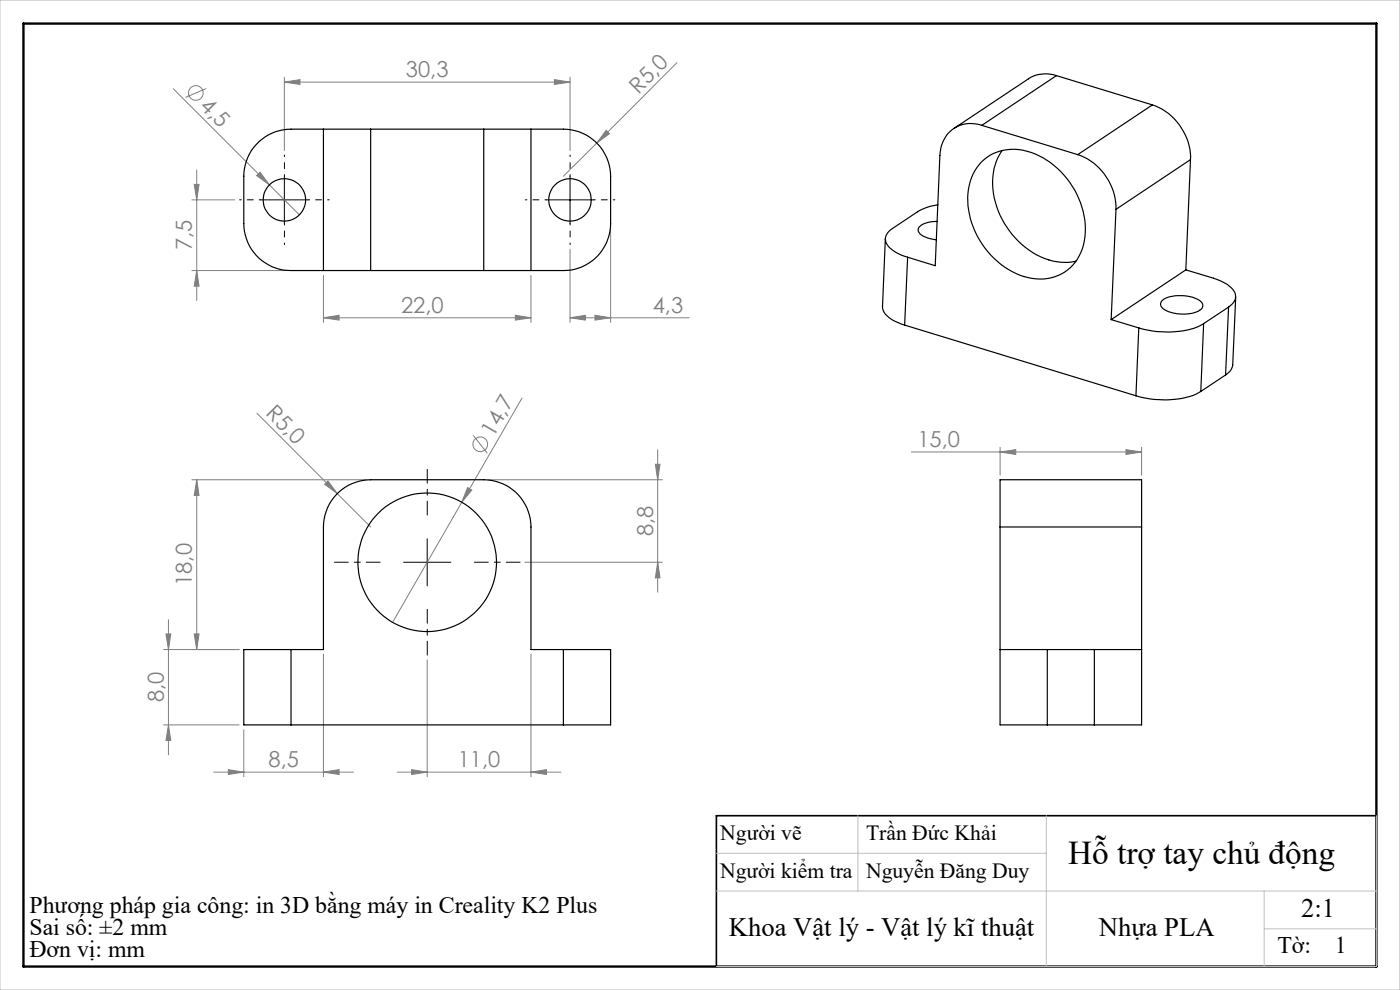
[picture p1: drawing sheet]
<svg xmlns="http://www.w3.org/2000/svg" width="297mm" height="210mm" viewBox="0 0 297 210" stroke-linecap="round" stroke-linejoin="round" font-family="sans-serif">
<g fill="none" stroke="#808080" stroke-width=".21">
<path d="M36.8 18.8l20.3 20.4M43.7 18.8l-4.4 1.9M60.3 17.4l3.3-.5v1zM60.3 16.4v15.5M60.3 17.4h60.6M117.6 16.9l3.3 .5-3.3 .5zM120.9 16.4v15.5M143.6 13.3l-17 17M41.2 39.1h1l-.5 3.3zM41.7 36v27.7M54.4 37.2l.8-.7 1.9 2.7zM57.1 39.2l6.4 6.4"/>
<path d="M126.6 30.3l-7.1 7.1M128.6 27.6l.7 .8-2.7 1.9zM40.7 57.4h20M40.7 42.4h9.1M41.7 57.4l.5 3.3h-1zM68.6 58.4v10M112.6 58.4v10M120.9 52.9v15.5M129.5 48.4v20M68.6 67.4l3.3-.5v1zM68.6 67.4h44M109.3 66.9l3.3 .5-3.3 .5z"/>
<path d="M120.9 67.4l3.3-.5v1zM120.9 67.4h25.3M126.2 66.9l3.3 .5-3.3 .5zM54.5 87.7l24.1 24.1M100.4 92.3l3 3.8M110.7 84.4l-12.7 22.1M139 98.5h1l-.5 3.3zM139.5 95.4v30.2M193.3 95.9h48.9M212.2 95.9l3.3-.5v1zM212.2 94.9v5.9M238.9 95.4l3.3 .5-3.3 .5z"/>
<path d="M242.2 94.9v5.9M40.7 101.8h36.9M41.7 101.8l.5 3.3h-1zM41.7 101.8v36M68.9 102.7l.7-.7 1.9 2.7zM98 106.5l-14.7 25.5M99.2 103.4l.9 .6-2.1 2.5zM103.6 101.8h36.9M111.3 119.3h29.2M139.5 119.3l.5 3.3h-1zM34.7 137.8h16M35.2 134.5h1l-.5 3.3z"/>
<path d="M35.7 131.4v28.7M41.2 134.5h1l-.5 3.3zM68.6 138.8v26M90.6 140v24.8M112.6 138.8v26M34.7 153.8h16M35.7 153.8l.5 3.3h-1zM51.7 154.8v10M45.4 163.8h29.6M48.4 163.3l3.3 .5-3.3 .5zM68.6 163.8l3.3-.5v1zM84.3 163.8h34.7"/>
<path d="M87.3 163.3l3.3 .5-3.3 .5zM112.6 163.8l3.3-.5v1z"/>
<circle cx="41.5" cy="19.7" r="1.56"/>
<circle cx="101.9" cy="94.2" r="1.55"/>
</g>
<path d="M80.6 119.3h-9.7M90.6 109.3v-9.7M100.6 119.3h9.7M90.6 129.3v9.7" fill="none" stroke="#000" stroke-width=".21" stroke-dasharray="15.2 1.3 1.3 1.3" stroke-dashoffset="12.3"/>
<path d="M60.3 37.4v-4.5M120.9 37.4v-4.5M55.3 42.4h-4.5M60.3 47.4v4.5M65.3 42.4h4.5M115.9 42.4h-4.5M120.9 47.4v4.5M125.9 42.4h4.5" fill="none" stroke="#000" stroke-width=".21" stroke-dasharray="15.2 1.3 1.3 1.3" stroke-dashoffset="14.9"/>
<path d="M60.3 37.4v10M120.9 37.4v10M55.3 42.4h10M115.9 42.4h10M85.6 119.3h10M90.6 114.3v10" fill="none" stroke="#000" stroke-width=".21"/>
<path d="M292 173h-140v32" fill="none" stroke="#000" stroke-width=".35"/>
<path d="M5 5h287v200h-287z" fill="none" stroke="#000" stroke-width=".5"/>
<path d="M0 0h297v210h-297zM182 173v16M222 173v32M292 173v32h-140M152 189h140M152 181h70M268.2 189v16M268.2 197h23.8" fill="none" stroke="#c0c0c0" stroke-width=".21"/>
<g fill="#808080">
<path d="M68.9 102.7l.7-.7 1.9 2.7z"/>
<path d="M54.4 37.2l.8-.7 1.9 2.7z"/>
<path d="M128.6 27.6l.7 .8-2.7 1.9z"/>
<path d="M99.2 103.4l.9 .6-2.1 2.5z"/>
<path d="M238.9 95.4l3.3 .5-3.3 .5zM212.2 95.9l3.3-.5v1z"/>
<path d="M112.6 163.8l3.3-.5v1zM87.3 163.3l3.3 .5-3.3 .5zM68.6 163.8l3.3-.5v1zM48.4 163.3l3.3 .5-3.3 .5zM109.3 66.9l3.3 .5-3.3 .5zM68.6 67.4l3.3-.5v1zM117.6 16.9l3.3 .5-3.3 .5zM60.3 17.4l3.3-.5v1z"/>
<path d="M120.9 67.4l3.3-.5v1zM126.2 66.9l3.3 .5-3.3 .5z"/>
<path d="M41.2 134.5h1l-.5 3.3zM41.7 101.8l.5 3.3h-1zM139.5 119.3l.5 3.3h-1zM139 98.5h1l-.5 3.3zM41.7 57.4l.5 3.3h-1zM41.2 39.1h1l-.5 3.3z"/>
<path d="M35.2 134.5h1l-.5 3.3zM35.7 153.8l.5 3.3h-1z"/>
</g>
<g fill="none" stroke="#000" stroke-width=".25">
<path d="M224.1 16a6.9 6.9 0 0 0-5.9 .7l-15.8 10.6M224.1 16l-15.8 10.6M224.1 16l20.4 6.3M68.6 27.4h10M68.6 27.4h-6.9a10 10 0 0 0-10 10v10a10 10 0 0 0 10 10h6.9M68.6 27.4v30M78.6 27.4v30M78.6 27.4h24M102.6 27.4h10M102.6 27.4v30M112.6 27.4h6.9a10 10 0 0 1 10 10v10a10 10 0 0 1-10 10h-6.9M112.6 27.4v30"/>
<path d="M208.2 34.3a10.4 10.4 0 0 1 12.2-1.3 17.6 17.6 0 0 1 9.6 18.2 9.5 9.5 0 0 1-12.8 7.5 17.7 17.7 0 0 1-11.7-18.6 10.5 10.5 0 0 1 2.7-5.8zM208.3 26.6a6.6 6.6 0 0 0-8.9 6.4l-1 23.4-5.9-1.8M208.3 26.6l20.3 6.2M212.6 31.9a13.6 13.6 0 0 0-.8 12.9 17.2 17.2 0 0 0 12.4 10.7l2.5 .2 1.5-.3M228.6 32.8a12.2 12.2 0 0 1 8.1 11.6M244.5 22.3a12.1 12.1 0 0 1 8.1 11.6M244.5 22.3l-15.9 10.5M252.6 33.9l-15.9 10.5M252.6 33.9l-1 23.3M68.6 57.4h10M78.6 57.4h24M102.6 57.4h10"/>
<path d="M187.8 50.6l-.6 14.4a3.4 3.4 0 0 0 2.2 2.9l2.5 1.1M192.5 54.6l-.6 14.4M198.8 47a4.4 4.4 0 0 0-4 1.5 1.79 1.79 0 0 0 1.6 1.8l2.2 .6M199 43.4a12 12 0 0 0-4.4 1.5l-5.3 3.6a2.46 2.46 0 0 0-1.5 2.1 2.46 2.46 0 0 0 1.4 2.3l1.4 .9 1.9 .8M236.7 44.4l-1 23.4M251.6 57.2l5.8 1.8a7 7 0 0 1 4.6 3.1 2.22 2.22 0 0 1-1 2.7l-.4 .3M251.6 57.2l-15.9 10.6M191.9 69l49.1 15M235.7 67.8l5.9 1.8M241.6 69.6l-.6 14.4M246.5 63.8a7.3 7.3 0 0 1 5.9-.9 3.2 3.2 0 0 1 2.8 1.8 1.8 1.8 0 0 1-1.8 1.6 7.9 7.9 0 0 1-6.9-1.1l-.3-.7zM255.3 68.6a16.7 16.7 0 0 1-10.7 1.6l-3-.6"/>
<path d="M255.3 68.6l-.6 14.4M260 79.5l-5.3 3.5M260.6 65.1l-5.3 3.5M260.6 65.1l-.6 14.4M262.1 63l-.6 14.5-.4 1.1-1.1 .9M254.7 83a16.7 16.7 0 0 1-10.7 1.6l-3-.6M212.2 111.8v42h10M212.2 111.8v-10h30v10M212.2 111.8h30M242.2 111.8v42h-10M61.7 137.8h6.9v-26a10 10 0 0 1 10-10h24a10 10 0 0 1 10 10v26h6.9M61.7 137.8h-10v16h10"/>
<path d="M61.7 137.8v16M119.5 137.8h10v16h-10M119.5 137.8v16M212.2 137.8h10M222.2 137.8h10M222.2 137.8v16M232.2 137.8h10M232.2 137.8v16M61.7 153.8h57.8M222.2 153.8h10"/>
<circle cx="60.3" cy="42.4" r="4.5"/>
<circle cx="120.9" cy="42.4" r="4.5"/>
<circle cx="90.6" cy="119.3" r="14.7"/>
</g>
<text font-size="7.1" x="226.6" y="183.3">Hỗ trợ tay chủ động</text>
<g font-size="5.6">
<text x="276" y="194.5">2:1</text>
<text x="154.6" y="198.6">Khoa Vật lý - Vật lý kĩ thuật</text>
<text x="233.1" y="198.6">Nhựa PLA</text>
</g>
<g font-size="5">
<text x="6.3" y="193.8">Phương pháp gia công: in 3D bằng máy in Creality K2 Plus</text>
<text x="6.3" y="198.3">Sai số: ±2 mm</text>
<text x="6.3" y="202.9">Đơn vị: mm</text>
<text x="271" y="202.2">Tờ:</text>
<text x="283.2" y="202.2">1</text>
</g>
<g font-size="4.7" fill="#808080">
<text x="86.1" y="16.4">30,3</text>
<text x="42.2" y="22.7" transform="rotate(45 42.2 22.7)">4,5</text>
<text x="135.5" y="20.1" transform="rotate(-45 135.5 20.1)">R5,0</text>
<text x="40.7" y="53.1" transform="rotate(-90 40.7 53.1)">7,5</text>
<text x="85.1" y="66.4">22,0</text>
<text x="138.5" y="66.4">4,3</text>
<text x="56.2" y="87.9" transform="rotate(45 56.2 87.9)">R5,0</text>
<text x="104.7" y="92.9" transform="rotate(-60 104.7 92.9)">14,7</text>
<text x="194.6" y="94.9">15,0</text>
<text x="138.5" y="113.7" transform="rotate(-90 138.5 113.7)">8,8</text>
<text x="40.7" y="124.3" transform="rotate(-90 40.7 124.3)">18,0</text>
<text x="34.7" y="149" transform="rotate(-90 34.7 149)">8,0</text>
<text x="57" y="162.7">8,5</text>
<text x="97.1" y="162.7">11,0</text>
</g>
<g font-size="4.6">
<text x="152.8" y="178.2">Người vẽ</text>
<text x="183.7" y="178.2">Trần Đức Khải</text>
<text x="152.8" y="186.3">Người kiểm tra</text>
<text x="183.7" y="186.3">Nguyễn Đăng Duy</text>
</g>
</svg>
